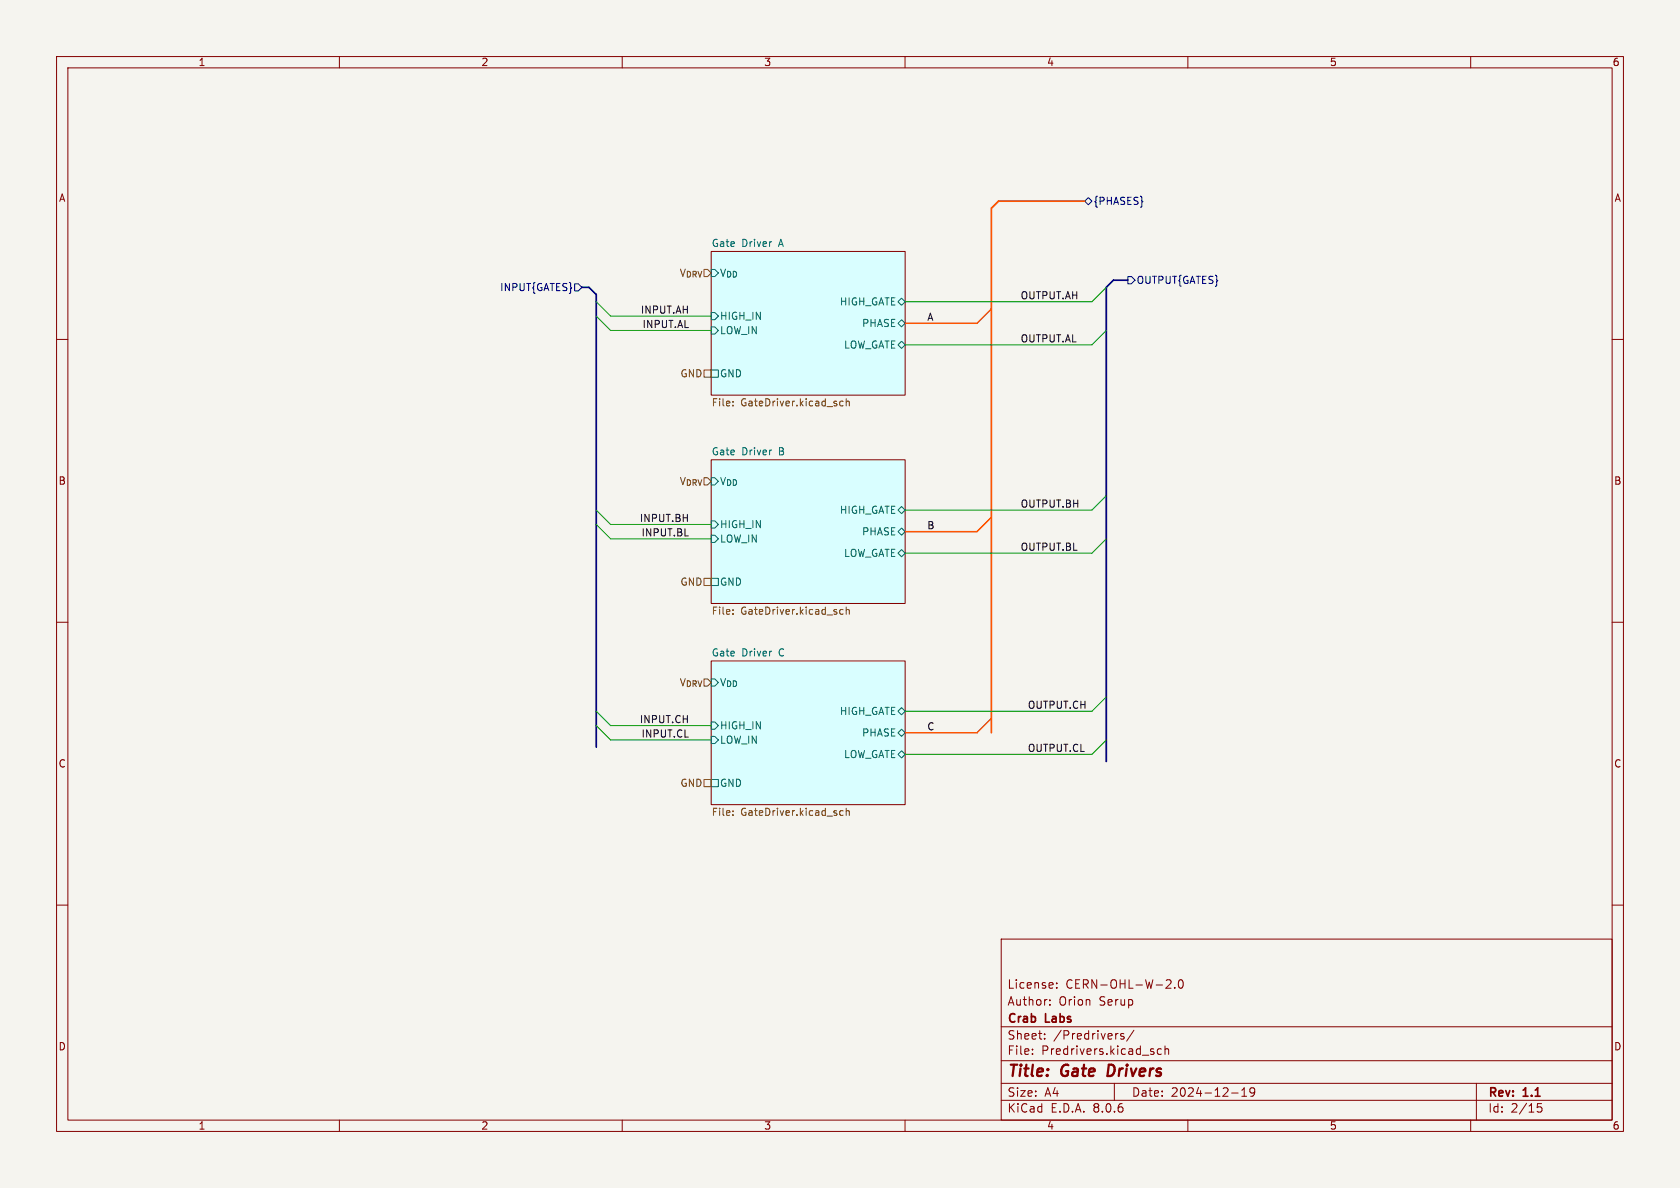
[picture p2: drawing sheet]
<svg xmlns="http://www.w3.org/2000/svg" width="297mm" height="210mm" viewBox="0 0 297 210" stroke-linecap="round" stroke-linejoin="round" font-family="sans-serif">
<path d="M0 0h297v210h-297z" fill="#f5f4ef" stroke="#f5f4ef" stroke-width=".18"/>
<g fill="none" stroke="#840000" stroke-width=".18">
<path d="M10 10h277v190h-277zM12 12h273v186h-273zM60 10v2M110 10v2M160 10v2M210 10v2M260 10v2M10 60h2M125.7 44.5h34.3v25.4h-34.3zM285 60h2M125.7 81.3h34.3v25.4h-34.3zM10 110h2"/>
<path d="M125.7 116.8h34.3v25.4h-34.3zM285 110h2M10 160h2M285 160h2M177 166h108v32h-108zM185.6 177.6v.1M185.6 176.8v.1M186.8 174.6v.1M186.8 173.8v.1M206.2 173.3l.5-.1 .3 .1v.3l-.9 1.1h.9M207.7 174.6v.1M208.5 173.3l.2-.1a.81 .81 0 0 1 .6 .6 .81 .81 0 0 1-.3 .8l-.2 .1a.81 .81 0 0 1-.3-1.4z"/>
<path d="M60 198v2M110 198v2M160 198v2M177 194.5h108M177 191.5h108M177 187.5h108M177 181.5h108M182.5 186.3v.1M182.5 185.5v.1M184.7 183.6v.1M184.7 182.8v.1M197 191.5v3"/>
<path d="M198.7 182.8l-.4-.1-.2 .2 .1 .2 .5 .2v.3h-.6M200.5 182.1l-1.3 2M205.3 185.5l-.4-.1-.3 .3v.4l.1 .2h.6M206 185.5l.2-.1 .3 .1 .1 .9M206 184.9v1.5M210 198v2M217.7 193.2h1.2M219.5 193.8h.9M219.5 192.7l.5-.4v1.5M221.8 192.9l-.3 .3h-.3l-.2-.3 .1-.5 .4-.1 .2 .1a.99 .99 0 0 1-.3 1.4h-.3M260 198v2M261 191.5v6.5"/>
<path d="M272.5 195.1h-.7l-.1 .7 .3-.1h.5l.1 .3-.1 .5-.2 .1-.6-.1"/>
</g>
<path d="M196 188.2l-.2 2h.5" fill="none" stroke="#840000" stroke-width=".4"/>
<g fill="#d9feff" stroke="#d9feff" stroke-width=".18">
<path d="M125.7 116.8h34.3v25.4h-34.3z"/>
<path d="M125.7 81.3h34.3v25.4h-34.3z"/>
<path d="M125.7 44.5h34.3v25.4h-34.3z"/>
</g>
<g fill="none" stroke="#006464" stroke-width=".18">
<path d="M125.7 55.2h.7l.6 .7-.6 .6h-.7zM125.7 57.8h.7l.6 .6-.6 .7h-.7zM158.7 57.2l.7-.7 .6 .7-.6 .6zM158.7 53.3l.7-.6 .6 .6-.6 .7zM125.7 65.4h1.3v1.3h-1.3zM158.7 61l.7-.7 .6 .7-.6 .6zM125.7 92.1h.7l.6 .6-.6 .6h-.7zM125.7 94.6h.7l.6 .7-.6 .6h-.7zM158.7 94l.7-.7 .6 .7-.6 .6zM158.7 90.2l.7-.7 .6 .7-.6 .6zM158.7 97.8l.7-.6 .6 .6-.6 .6zM125.7 102.2h1.3v1.3h-1.3z"/>
<path d="M125.7 137.8h1.3v1.3h-1.3zM125.7 127.6h.7l.6 .7-.6 .6h-.7zM125.7 130.2h.7l.6 .6-.6 .6h-.7zM158.7 129.5l.7-.6 .6 .6-.6 .7zM158.7 125.7l.7-.6 .6 .6-.6 .7zM158.7 133.4l.7-.7 .6 .7-.6 .6z"/>
</g>
<g fill="none" stroke="#725600" stroke-width=".18">
<path d="M124.5 65.4h1.2v1.3h-1.2zM129.6 71v.1M129.6 71.6v.2M149.1 71l-.4-.1-.3 .3 .2 .5h.5M149.6 70.5v1.3M149.6 71l.2-.1 .3 .1v.8M124.5 102.2h1.2v1.3h-1.2zM129.6 107.8v.1M129.6 108.5v.1M149.1 107.8l-.4-.1-.3 .3 .2 .5h.5M149.6 107.3v1.3M149.6 107.9l.2-.2 .3 .1v.8"/>
<path d="M124.5 137.8h1.2v1.3h-1.2zM129.6 144v.1M129.6 143.4v.1M149.1 143.4l-.4-.1-.3 .2 .2 .6h.5M149.6 143.4l.2-.1 .3 .1v.7M149.6 142.9v1.2"/>
</g>
<path d="M191.8 35.6l.6-.7 .6 .7-.6 .6zM101.6 50.2h.6l.7 .6-.7 .6h-.6zM199.4 48.9h.6l.7 .6-.7 .7h-.6z" fill="none" stroke="#000084" stroke-width=".18"/>
<path d="M102.9 50.8h1.2l1.3 1.3v80M199.4 49.5h-2.6l-1.2 1.3v83.8" fill="none" stroke="#000084" stroke-width=".3"/>
<path d="M191.8 35.6h-15.3l-1.2 1.2v92.7" fill="none" stroke="#f50" stroke-width=".3"/>
<path d="M105.4 55.9l2.5 2.5h17.8M105.4 53.3l2.5 2.6h17.8M195.6 50.8l-2.6 2.5h-33M195.6 58.4l-2.6 2.6h-33M105.4 90.2l2.5 2.5h17.8M105.4 92.7l2.5 2.6h17.8M195.6 87.6l-2.6 2.6h-33M195.6 95.3l-2.6 2.5h-33M105.4 125.7l2.5 2.6h17.8M105.4 128.3l2.5 2.5h17.8M195.6 130.8l-2.6 2.6h-33M195.6 123.2l-2.6 2.5h-33" fill="none" stroke="#009600" stroke-width=".18"/>
<path d="M175.3 54.6l-2.6 2.6h-12.7M175.3 91.4l-2.6 2.6h-12.7M175.3 127l-2.6 2.5h-12.7" fill="none" stroke="#f50" stroke-width=".25"/>
<g font-size="2.8" fill="#840000">
<text x="178" y="190.9">Title:</text>
<text x="187.7" y="190.9">Gate</text>
<text x="196.6" y="190.9">Drivers</text>
</g>
<g font-size="2.1" fill="#840000">
<text x="178" y="178">Author:</text>
<text x="178" y="175">License:</text>
<text x="187.2" y="178">Orion</text>
<text x="188.4" y="175">CERN-OHL-W-2.0</text>
<text x="194.4" y="178">Serup</text>
<text x="178" y="184">Sheet:</text>
<text x="178" y="181.2">Crab</text>
<text x="184.9" y="181.2">Labs</text>
<text x="186.2" y="184">/Predrivers/</text>
<text x="178" y="186.7">File:</text>
<text x="184.1" y="186.7">Predrivers.kicad_sch</text>
<text x="178" y="196.9">KiCad</text>
<text x="178" y="194.1">Size:</text>
<text x="184.7" y="194.1">A4</text>
<text x="185.7" y="196.9">E.D.A.</text>
<text x="193.3" y="196.9">8.0.6</text>
<text x="200" y="194.1">Date:</text>
<text x="207" y="194.1">2024-12-19</text>
<text x="263" y="194.3">Rev:</text>
<text x="263" y="196.9">Id:</text>
<text x="267.1" y="196.9">2/15</text>
<text x="269.4" y="194.3">1.1</text>
</g>
<g font-size="1.8" fill="#840000">
<text x="35" y="11.9">1</text>
<text x="85" y="11.9">2</text>
<text x="135" y="11.9">3</text>
<text x="185" y="11.9">4</text>
<text x="235" y="11.9">5</text>
<text x="285" y="11.9">6</text>
<text x="10.3" y="35.9">A</text>
<text x="285.3" y="35.9">A</text>
<text x="10.3" y="85.9">B</text>
<text x="285.3" y="85.9">B</text>
<text x="10.3" y="135.9">C</text>
<text x="285.3" y="135.9">C</text>
<text x="10.3" y="185.9">D</text>
<text x="285.3" y="185.9">D</text>
<text x="35" y="199.9">1</text>
<text x="85" y="199.9">2</text>
<text x="135" y="199.9">3</text>
<text x="185" y="199.9">4</text>
<text x="235" y="199.9">5</text>
<text x="285" y="199.9">6</text>
</g>
<g font-size="1.8" fill="#000084">
<text x="193.2" y="36.4">{PHASES}</text>
<text x="88.3" y="51.7">INPUT{GATES}</text>
<text x="200.9" y="50.4">OUTPUT{GATES}</text>
</g>
<g font-size="1.8" fill="#006464">
<text x="125.7" y="43.7">Gate</text>
<text x="131.1" y="43.7">Driver</text>
<text x="137.8" y="43.7">A</text>
<text x="127.2" y="56.7">HIGH_IN</text>
<text x="127.2" y="59.3">LOW_IN</text>
<text x="148.4" y="54.2">HIGH_GATE</text>
<text x="152.3" y="58">PHASE</text>
<text x="149.1" y="61.8">LOW_GATE</text>
<text x="127.2" y="66.9">GND</text>
<text x="125.7" y="80.6">Gate</text>
<text x="131.1" y="80.6">Driver</text>
<text x="137.8" y="80.6">B</text>
<text x="127.2" y="93.6">HIGH_IN</text>
<text x="148.4" y="91">HIGH_GATE</text>
<text x="152.3" y="94.8">PHASE</text>
<text x="127.2" y="96.1">LOW_IN</text>
<text x="149.1" y="98.7">LOW_GATE</text>
<text x="127.2" y="103.7">GND</text>
<text x="125.7" y="116.1">Gate</text>
<text x="131.1" y="116.1">Driver</text>
<text x="137.8" y="116.1">C</text>
<text x="127.2" y="129.1">HIGH_IN</text>
<text x="127.2" y="131.7">LOW_IN</text>
<text x="148.4" y="126.6">HIGH_GATE</text>
<text x="152.3" y="130.4">PHASE</text>
<text x="149.1" y="134.2">LOW_GATE</text>
<text x="127.2" y="139.3">GND</text>
</g>
<g font-size="1.8" fill="#725600">
<text x="120" y="49.1">V_{DRV}V_{DD}</text>
<text x="120.2" y="66.9">GND</text>
<text x="125.7" y="72.2">File:</text>
<text x="131" y="72.2">GateDriver.kicad_sch</text>
<text x="120" y="86">V_{DRV}V_{DD}</text>
<text x="120.2" y="103.7">GND</text>
<text x="125.7" y="109">File:</text>
<text x="131" y="109">GateDriver.kicad_sch</text>
<text x="120" y="121.5">V_{DRV}V_{DD}</text>
<text x="120.2" y="139.3">GND</text>
<text x="125.7" y="144.6">File:</text>
<text x="131" y="144.6">GateDriver.kicad_sch</text>
</g>
<g font-size="1.8" fill="#0f0f0f">
<text x="180.3" y="53">OUTPUT.AH</text>
<text x="113.2" y="55.5">INPUT.AH</text>
<text x="113.5" y="58.1">INPUT.AL</text>
<text x="163.8" y="56.8">A</text>
<text x="180.3" y="60.6">OUTPUT.AL</text>
<text x="180.3" y="89.8">OUTPUT.BH</text>
<text x="113" y="92.4">INPUT.BH</text>
<text x="113.3" y="94.9">INPUT.BL</text>
<text x="163.8" y="93.6">B</text>
<text x="180.3" y="97.4">OUTPUT.BL</text>
<text x="181.6" y="125.4">OUTPUT.CH</text>
<text x="113" y="127.9">INPUT.CH</text>
<text x="113.3" y="130.5">INPUT.CL</text>
<text x="163.8" y="129.2">C</text>
<text x="181.6" y="133">OUTPUT.CL</text>
</g>
</svg>
